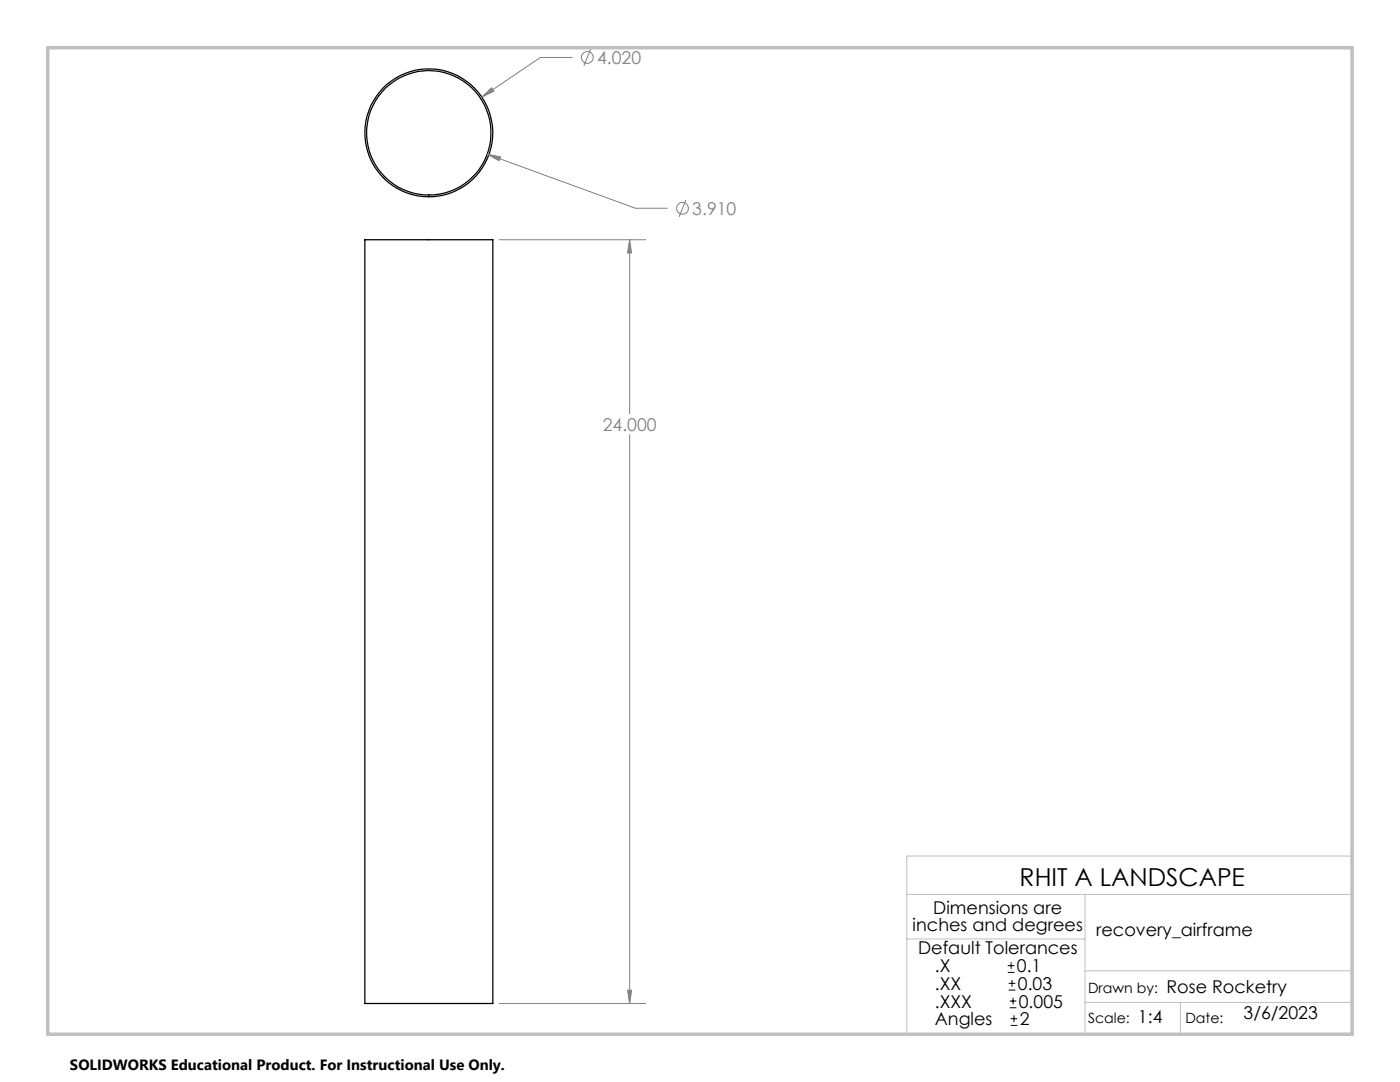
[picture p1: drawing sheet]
<svg xmlns="http://www.w3.org/2000/svg" width="279mm" height="216mm" viewBox="0 0 279 216" stroke-linecap="round" stroke-linejoin="round" font-family="sans-serif">
<g fill="none" stroke="#000" stroke-width=".25">
<path d="M72.8 47.8h25.6v152.4h-25.6z"/>
<circle cx="85.6" cy="26.5" r="12.4"/>
<circle cx="85.6" cy="26.5" r="12.8"/>
</g>
<g fill="none" stroke="#808080" stroke-width=".2">
<path d="M96.2 19.4l1.9-1.9 .5 .7zM114.2 11.5h-6.4l-11.6 7.9M117.9 9.8l-1.4 3.3M97.2 30.8l2.7 .5-.3 .8zM97.2 30.8l29.6 10.8h6.4M136.9 39.9l-1.4 3.4M99.6 47.8h29.2M125.7 47.8l.3 2.7h-.8zM125.7 47.8v34.8M125.7 86.7v113.5M125.2 197.6h.8l-.3 2.6zM99.6 200.2h29.2"/>
<circle cx="117.2" cy="11.5" r="1.18"/>
<circle cx="136.2" cy="41.6" r="1.18"/>
</g>
<path d="M201.1 194h1.4M201.1 192.7h1.4M201.3 197.6h1.3M201.3 196.2h1.3M201.5 199.7h1.3M201.8 192v1.4M202 195.5v1.4M202.2 199.1v1.3M201.5 201.1h1.3M201.7 204.6h1.3M201.7 203.3h1.3M202.4 202.6v1.3" fill="none" stroke="#000" stroke-width=".2"/>
<path d="M181 178.5h88.8M181 170.8h88.8v35.6h-88.8zM216.5 178.5v27.9M181 187.4h35.5M216.5 193.7h53.3M216.5 200h53.3M235.6 200v6.4" fill="none" stroke="#c0c0c0" stroke-width=".2"/>
<path d="M9.5 9.5h260.3v196.9h-260.3z" fill="none" stroke="#c0c0c0" stroke-width=".7"/>
<path d="M96.2 19.4l2.4-1.2-.5-.7zM97.2 30.8l2.4 1.3 .3-.8zM125.2 197.6h.8l-.3 2.6zM125.7 47.8l.3 2.7h-.8z" fill="#808080"/>
<text font-size="4.9" x="203.5" y="176.7">RHIT A LANDSCAPE</text>
<g font-size="3.5" fill="#808080">
<text x="119.2" y="12.8">4.020</text>
<text x="138.2" y="42.9">3.910</text>
<text x="120.3" y="86">24.000</text>
</g>
<g font-size="3.5">
<text x="182.1" y="185.9">inches and degrees</text>
<text x="186.3" y="182.3">Dimensions are</text>
<text x="183.2" y="190.3">Default Tolerances</text>
<text x="218.8" y="186.8">recovery_airframe</text>
<text x="186.6" y="197.5">.XX</text>
<text x="186.6" y="194">.X</text>
<text x="202.9" y="194">0.1</text>
<text x="203.1" y="197.5">0.03</text>
<text x="186.6" y="201.1">.XXX</text>
<text x="203.3" y="201.1">0.005</text>
<text x="232.8" y="198.1">Rose Rocketry</text>
<text x="248.2" y="203.3">3/6/2023</text>
<text x="186.6" y="204.6">Angles</text>
<text x="203.5" y="204.6">2</text>
<text x="227.1" y="204.1">1:4</text>
</g>
<text font-size="3" x="14" y="213.5">SOLIDWORKS Educational Product. For Instructional Use Only.</text>
<g font-size="2.8">
<text x="217.2" y="198.1">Drawn by:</text>
<text x="217.2" y="204.1">Scale:</text>
<text x="236.6" y="204.1">Date:</text>
</g>
</svg>
